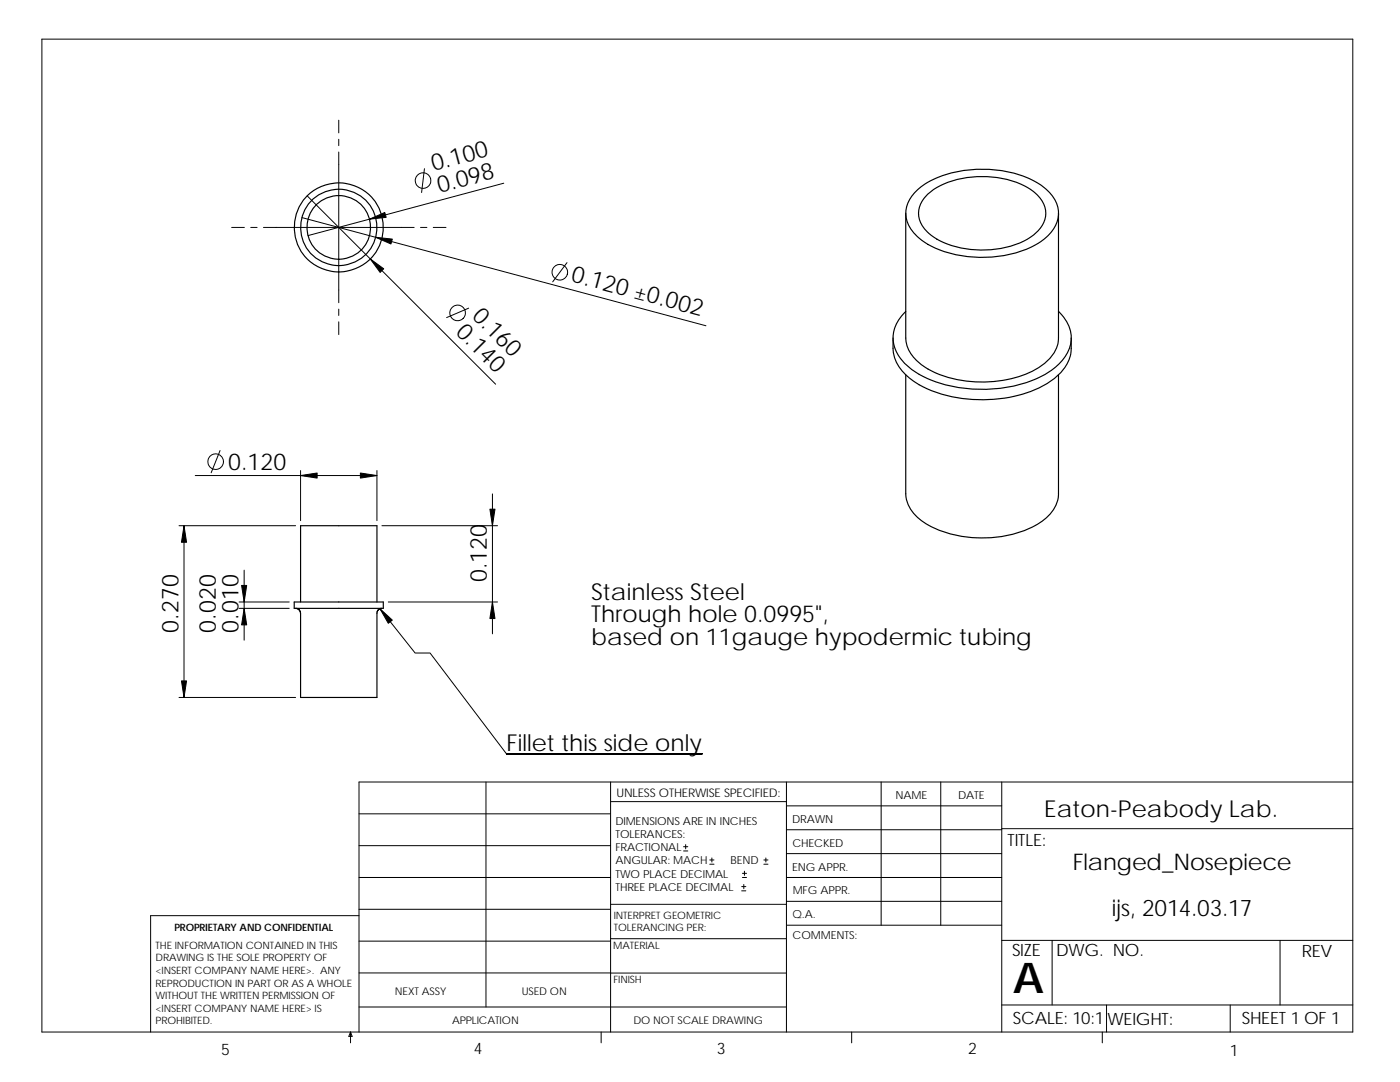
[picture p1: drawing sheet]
<svg xmlns="http://www.w3.org/2000/svg" width="279mm" height="216mm" viewBox="0 0 279 216" stroke-linecap="round" stroke-linejoin="round" font-family="sans-serif">
<g fill="none" stroke="#000" stroke-width=".2">
<path d="M8.4 7.8h261.6v198.1h-261.6zM61.3 39.1l37.6 37.6M67.6 24v2.5M67.6 27.8v1.3M67.6 30.3v30.1M84.7 33.7l-.6 4.7M100.5 36.6l-39 10.4M46.2 45.4h2.6M50 45.4h1.3M52.6 45.4h30.1M60.2 43.4l80.7 21.6M83.9 45.4h1.3"/>
<path d="M86.5 45.4h2.5M113.2 52.4l-2.9 3.8M67.6 61.7v1.2M67.6 64.2v2.6M93.5 61.5l-4.4 1.9M43.9 89.9l-1.8 4.4M60 93.9v10M75.2 93.9v10M75.2 94.9h-36.2M98.3 98.6v27.9M35.7 104.9h23.3M36.7 104.9v34.3"/>
<path d="M48.7 113.8v13.9M76.2 104.9h23.1M35.7 139.2h23.3M47.7 120.1h10M47.7 121.4h10M75.8 121.5l7 8.8h3l15.3 20.1M77.5 120.1h21.8M97 156v44.9M101.1 150.4h39zM121.9 160h35.1M121.9 156v49.9M157 156v49.9"/>
<path d="M175.9 156v28.6M187.7 156v28.6M199.9 156v49.9M270 156h-198.4v49.9M71.6 162.4h50.3M71.6 175.1h50.3M71.6 168.7h50.3M136.4 169.8h.9M136.4 169h.9M136.8 168.5v.9M141.6 172.4h.9M141.6 171.6h.9"/>
<path d="M142.1 171.2v.8M148 177.8h.8M148 176.9h.8M148.2 175.1h.8M148.2 174.3h.8M148.4 176.5v.8M148.6 173.8v.9M152.4 172.4h.9M152.4 171.6h.9M152.8 171.2v.8M157 179.9h42.9M157 175.1h42.9"/>
<path d="M157 160.8h42.9M157 170.3h42.9M157 165.6h42.9M199.9 165.4h70.1M71.6 182.7h-41.5v23.2M71.6 194.1h50.3M71.6 181.4h50.3M71.6 187.8h50.3M121.9 180.4h35.1M121.9 187.3h35.1M121.9 194.2h35.1M157 184.6h42.9"/>
<path d="M199.9 187.6h70.1M210 187.6v12.9M255.5 187.6v12.9M70 205.9l.3 .9h-.7zM70 205.9v2.2M71.6 200.9h85.4M120 205.9v2.2M170 205.9v2.2M199.9 200.5h70.1M220 205.9v2.2M220.8 200.5v5.4M245.5 200.5v5.4"/>
<circle cx="84.4" cy="36" r="1.56"/>
<circle cx="111.7" cy="54.3" r="1.56"/>
<circle cx="91.3" cy="62.4" r="1.56"/>
<circle cx="43" cy="92.1" r="1.56"/>
</g>
<g fill="none" stroke="#000" stroke-width=".23">
<path d="M183 37.9a19.3 19.3 0 0 1 13.1-4.1 20.2 20.2 0 0 1 12.2 3.6 6.2 6.2 0 0 1 2.7 6.8 10.3 10.3 0 0 1-6.3 5.6 23.8 23.8 0 0 1-20.1-1.4 6.9 6.9 0 0 1-3.7-6.8 6.9 6.9 0 0 1 2.1-3.7zM185.2 38.7a17.5 17.5 0 0 1 13.9-3.2 12.9 12.9 0 0 1 8.7 4.3 4.8 4.8 0 0 1-1.2 6.8 17.7 17.7 0 0 1-12.9 3.2 13.8 13.8 0 0 1-9.2-4.1 4.8 4.8 0 0 1 .7-7zM180.8 42.6v24.8a8.1 8.1 0 0 0 5.1 6.6 24.1 24.1 0 0 0 20.7-.2 7.8 7.8 0 0 0 4.6-6.4v-24.8M178.2 67.4a8.6 8.6 0 0 0 4.5 8.9 27.1 27.1 0 0 0 19.7 2.8 17.5 17.5 0 0 0 9.9-5.4 8 8 0 0 0 1.5-6.3M180.8 74.8v23.7a7.5 7.5 0 0 0 4.4 6.2 23.9 23.9 0 0 0 21.5 .1 7.9 7.9 0 0 0 4.5-6.1v-23.9M211.2 62.1a6.7 6.7 0 0 1 .5 10.2 19.9 19.9 0 0 1-12.6 5.2 25.2 25.2 0 0 1-17.4-4 7.2 7.2 0 0 1-2.9-8.7l.6-1.1 1.4-1.6M58.7 120.1h17.8v1.3h-17.8zM59 121.4l.4 .1 .3 .2 .3 .7v16.8h15.2v-17l.4-.6 .6-.2M60 120.1v-15.2h15.2v15.2"/>
<circle cx="67.6" cy="45.4" r="6.4"/>
<circle cx="67.6" cy="45.4" r="7.6"/>
<circle cx="67.6" cy="45.4" r="8.9"/>
</g>
<g fill="#000" stroke="#000" stroke-width=".2">
<path d="M73.7 43.7l3.1-1.3 .3 1z" fill-rule="evenodd"/>
<path d="M73.9 51.7l2.7 1.9-.7 .8z" fill-rule="evenodd"/>
<path d="M75 47.3l3.3 .4-.3 1z" fill-rule="evenodd"/>
<path d="M60 94.9l3.3-.5v1z" fill-rule="evenodd"/>
<path d="M71.9 94.4l3.3 .5-3.3 .5z" fill-rule="evenodd"/>
<path d="M36.7 104.9l.5 3.3h-1z" fill-rule="evenodd"/>
<path d="M97.8 101.6h1l-.5 3.3z" fill-rule="evenodd"/>
<path d="M36.2 135.9h1l-.5 3.3z" fill-rule="evenodd"/>
<path d="M48.7 121.4l.5 3.3h-1z" fill-rule="evenodd"/>
<path d="M48.2 116.8h1l-.5 3.3z" fill-rule="evenodd"/>
<path d="M75.8 121.5l2.5 2.2-.8 .7z" fill-rule="evenodd"/>
<path d="M98.3 120.1l.5 3.3h-1z" fill-rule="evenodd"/>
</g>
<text font-size="8.5" x="202.2" y="198.2">A</text>
<g font-size="4.7">
<text x="86.5" y="34.1" transform="rotate(-15 86.5 34.1)">0.100</text>
<text x="87.7" y="38.5" transform="rotate(-15 87.7 38.5)">0.098</text>
<text x="113.8" y="56.1" transform="rotate(15 113.8 56.1)">0.120 ±0.002</text>
<text x="94" y="63.3" transform="rotate(45 94 63.3)">0.160</text>
<text x="90.8" y="66.5" transform="rotate(45 90.8 66.5)">0.140</text>
<text x="45.6" y="93.8">0.120</text>
<text x="97.2" y="116.2" transform="rotate(-90 97.2 116.2)">0.120</text>
<text x="118" y="119.7">Stainless Steel</text>
<text x="118" y="124.2">Through hole 0.0995&quot;,</text>
<text x="35.6" y="126.2" transform="rotate(-90 35.6 126.2)">0.270</text>
<text x="43.1" y="126.2" transform="rotate(-90 43.1 126.2)">0.020</text>
<text x="47.6" y="126.2" transform="rotate(-90 47.6 126.2)">0.010</text>
<text x="118" y="128.7">based on 11gauge hypodermic tubing</text>
<text x="101.1" y="149.8">Fillet this side only</text>
<text x="208.4" y="163">Eaton-Peabody Lab.</text>
</g>
<g font-size="4.6">
<text x="214.1" y="173.6">Flanged_Nosepiece</text>
<text x="221.9" y="182.7">ijs, 2014.03.17</text>
</g>
<g font-size="3.4">
<text x="201.1" y="168.8">TITLE:</text>
<text x="202" y="190.8">SIZE</text>
<text x="210.8" y="190.8">DWG. NO.</text>
<text x="259.8" y="190.9">REV</text>
<text x="202.1" y="204.4">SCALE: 10:1</text>
<text x="221" y="204.5">WEIGHT:</text>
<text x="247.8" y="204.4">SHEET 1 OF 1</text>
</g>
<g font-size="3.2">
<text x="44.2" y="210.4">5</text>
<text x="94.6" y="210.3">4</text>
<text x="143" y="210.4">3</text>
<text x="193.2" y="210.4">2</text>
<text x="245.4" y="210.7">1</text>
</g>
<text font-size="2.4" x="123" y="158.9">UNLESS OTHERWISE SPECIFIED:</text>
<g font-size="2.2">
<text x="178.7" y="159.4">NAME</text>
<text x="191.2" y="159.4">DATE</text>
<text x="122.8" y="164.5">DIMENSIONS ARE IN INCHES</text>
<text x="122.8" y="167.2">TOLERANCES:</text>
<text x="158.1" y="164.2">DRAWN</text>
<text x="122.8" y="169.8">FRACTIONAL</text>
<text x="122.8" y="172.5">ANGULAR: MACH</text>
<text x="145.8" y="172.5">BEND</text>
<text x="158.1" y="173.7">ENG APPR.</text>
<text x="158.1" y="169.1">CHECKED</text>
<text x="122.8" y="175.1">TWO PLACE DECIMAL</text>
<text x="122.8" y="177.8">THREE PLACE DECIMAL</text>
<text x="158.2" y="178.5">MFG APPR.</text>
<text x="158.2" y="183.2">Q.A.</text>
<text x="158.2" y="187.4">COMMENTS:</text>
</g>
<g font-size="2.1">
<text x="78.8" y="198.5">NEXT ASSY</text>
<text x="104.1" y="198.5">USED ON</text>
<text x="90.2" y="204.3">APPLICATION</text>
<text x="126.4" y="204.4">DO NOT SCALE DRAWING</text>
</g>
<g font-size="2">
<text x="34.8" y="185.7">PROPRIETARY AND CONFIDENTIAL</text>
<text x="122.5" y="183.3">INTERPRET GEOMETRIC</text>
<text x="122.5" y="185.9">TOLERANCING PER:</text>
<text x="31.1" y="189.3">THE INFORMATION CONTAINED IN THIS</text>
<text x="31.1" y="191.8">DRAWING IS THE SOLE PROPERTY OF</text>
<text x="122.4" y="189.4">MATERIAL</text>
<text x="31.1" y="194.3">&lt;INSERT COMPANY NAME HERE&gt;. ANY</text>
<text x="31.1" y="196.9">REPRODUCTION IN PART OR AS A WHOLE</text>
<text x="122.4" y="196.2">FINISH</text>
<text x="31.1" y="199.4">WITHOUT THE WRITTEN PERMISSION OF</text>
<text x="31.1" y="201.9">&lt;INSERT COMPANY NAME HERE&gt; IS</text>
<text x="31.1" y="204.4">PROHIBITED.</text>
</g>
</svg>
